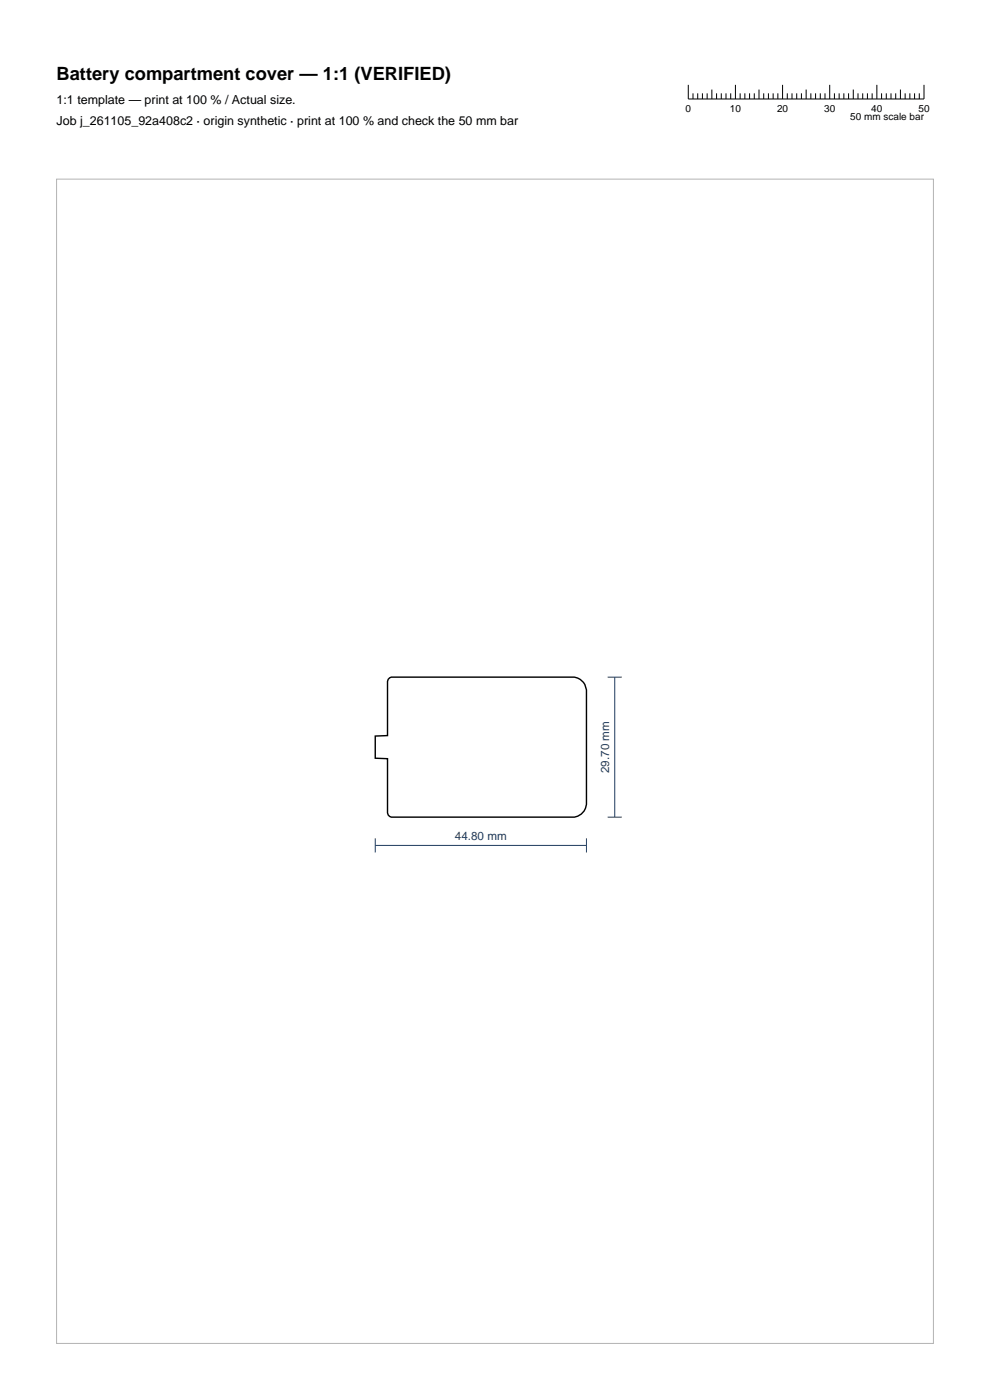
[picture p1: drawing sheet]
<svg xmlns="http://www.w3.org/2000/svg" width="210mm" height="297mm" viewBox="0 0 210 297" stroke-linecap="round" stroke-linejoin="round" font-family="sans-serif">
<g fill="none" stroke="#000" stroke-width=".21">
<path d="M146 18v3h50v-3M147 19.8v1.2M148 19.8v1.2M149 19.8v1.2M150 19.8v1.2M151 19v2M152 19.8v1.2M153 19.8v1.2M154 19.8v1.2M155 19.8v1.2M156 18v3M157 19.8v1.2"/>
<path d="M158 19.8v1.2M159 19.8v1.2M160 19.8v1.2M161 19v2M162 19.8v1.2M163 19.8v1.2M164 19.8v1.2M165 19.8v1.2M166 18v3M167 19.8v1.2M168 19.8v1.2M169 19.8v1.2"/>
<path d="M170 19.8v1.2M171 19v2M172 19.8v1.2M173 19.8v1.2M174 19.8v1.2M175 19.8v1.2M176 18v3M177 19.8v1.2M178 19.8v1.2M179 19.8v1.2M180 19.8v1.2M181 19v2"/>
<path d="M182 19.8v1.2M183 19.8v1.2M184 19.8v1.2M185 19.8v1.2M186 18v3M187 19.8v1.2M188 19.8v1.2M189 19.8v1.2M190 19.8v1.2M191 19v2M192 19.8v1.2M193 19.8v1.2"/>
<path d="M194 19.8v1.2M195 19.8v1.2"/>
</g>
<path d="M82.7 143.8l.3-.1h38.9a3 3 0 0 1 2.5 2.6v24.3a3 3 0 0 1-2.5 2.8h-38.9l-.3-.2-.5-.7v-11.5l-2.6-.1v-4.7l2.6-.1v-11.5z" fill="none" stroke="#000" stroke-width=".3"/>
<path d="M128.9 143.7h3M130.4 143.7v29.7M79.6 179.3h44.8M79.6 177.9v2.9M124.4 177.9v2.9M128.9 173.4h3" fill="none" stroke="#1f3b5e" stroke-width=".21"/>
<path d="M12 38h186v247h-186z" fill="none" stroke="#b3b3b3" stroke-width=".21"/>
<text font-size="3.9" x="12" y="17">Battery compartment cover — 1:1 (VERIFIED)</text>
<g font-size="2.6">
<text x="12" y="22">1:1 template — print at 100 % / Actual size.</text>
<text x="12" y="26.5">Job j_261105_92a408c2 · origin synthetic · print at 100 % and check the 50 mm bar</text>
</g>
<g font-size="2.5" fill="#1f3b5e">
<text x="129.2" y="164" transform="rotate(-90 129.2 164)">29.70 mm</text>
<text x="96.5" y="178.2">44.80 mm</text>
</g>
<g font-size="2.1">
<text x="145.4" y="23.8">0</text>
<text x="154.8" y="23.8">10</text>
<text x="164.8" y="23.8">20</text>
<text x="174.8" y="23.8">30</text>
<text x="184.8" y="23.8">40</text>
<text x="194.8" y="23.8">50</text>
<text x="180.4" y="25.5">50 mm scale bar</text>
</g>
</svg>
